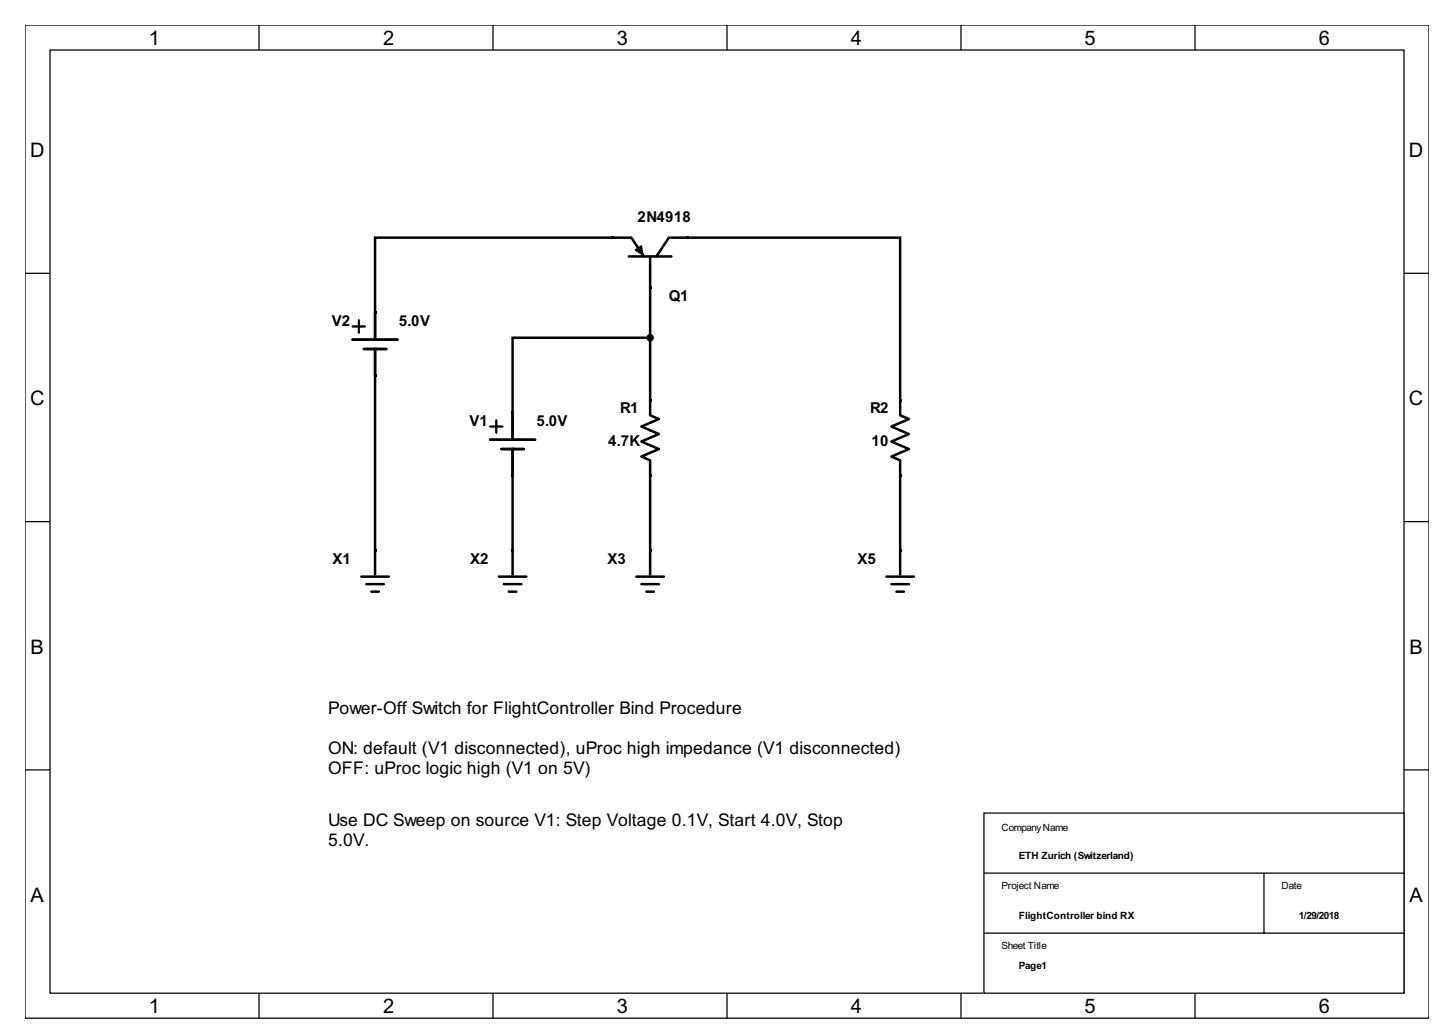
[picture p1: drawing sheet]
<svg xmlns="http://www.w3.org/2000/svg" width="297mm" height="210mm" viewBox="0 0 297 210" stroke-linecap="round" stroke-linejoin="round" font-family="sans-serif">
<g fill="none" stroke="#000" stroke-width=".26">
<path d="M5.1 5.1h286.8v202.8h-286.8zM10.2 10.2h276.6v192.6h-276.6zM52.9 5.1v5.1M100.7 5.1v5.1M148.5 5.1v5.1M196.3 5.1v5.1M244.1 5.1v5.1M5.1 55.8h5.1M286.8 55.8h5.1M5.1 106.5h5.1M286.8 106.5h5.1M5.1 157.2h5.1"/>
<path d="M286.8 157.2h5.1M52.9 202.8v5.1M100.7 202.8v5.1M148.5 202.8v5.1M196.3 202.8v5.1M244.1 202.8v5.1"/>
</g>
<path d="M201 166h85.8v36.8h-85.8z" fill="#fff"/>
<path d="M129.8 51l1.2-.8 .4 1.9zM201 166h85.8v36.8h-85.8zM201 178.3h85.8M258.2 178.3v12.2M201 190.5h85.8" fill="none" stroke="#000" stroke-width=".26"/>
<g fill="none" stroke="#000" stroke-width=".51">
<path d="M125.1 48.5h-48.5v15.4M125.4 48.5h3.3M128.5 52.4h8.7M129 48.5l2.5 3.9M132.8 58.7v23M132.8 52.6v5.9M136.6 48.5l-2.5 3.9M136.9 48.5h3.3M140.5 48.5h43.4v33.2M72 69.4h9.2M74.3 71.3h4.6M76.6 64.1v5.1"/>
<path d="M76.6 71.3v5.1M76.6 76.6v35.8M132.3 69h-27.6v15.3M100.1 89.8h9.2M102.4 91.7h4.6M104.7 84.5v5.1M104.7 91.7v5.1M104.7 97.1v15.3M132.8 84.8l1.8 .8-3.6 1.5 3.6 1.5-3.6 1.6 3.6 1.5-3.6 1.5 1.8 .8M132.8 82v2.5M132.8 94.2v2.6M132.8 97.1v15.3"/>
<path d="M183.9 84.8l1.8 .8-3.6 1.5 3.6 1.5-3.6 1.6 3.6 1.5-3.6 1.5 1.8 .8M183.9 82v2.5M183.9 94.2v2.6M183.9 97.1v15.3M73.8 117.7h5.6M74.8 119.3h3.6M76.6 112.6v4.6M101.9 117.7h5.6M102.9 119.3h3.6M104.7 112.6v4.6M130 117.7h5.6M131 119.3h3.6"/>
<path d="M132.8 112.6v4.6M181.1 117.7h5.6M182.1 119.3h3.6M183.9 112.6v4.6M75.9 120.8h1.5M104 120.8h1.5M132 120.8h1.6M183.1 120.8h1.6"/>
<circle cx="132.8" cy="69" r=".51"/>
</g>
<g fill="#000">
<path d="M124.9 48.3h.5v.5h-.5zM129.8 51l1.2-.8 .4 1.9zM132.6 58.5h.5v.5h-.5zM140.2 48.3h.5v.5h-.5zM76.4 63.6h.5v.5h-.5zM76.4 76.4h.5v.5h-.5zM104.5 84h.5v.5h-.5zM104.5 96.8h.5v.5h-.5zM132.6 81.5h.5v.5h-.5zM132.6 96.8h.5v.5h-.5zM183.6 81.5h.5v.5h-.5zM183.6 96.8h.5v.5h-.5z"/>
<path d="M76.4 112.1h.5v.5h-.5zM104.5 112.1h.5v.5h-.5zM132.6 112.1h.5v.5h-.5zM183.6 112.1h.5v.5h-.5z"/>
<circle cx="132.8" cy="69" r=".51"/>
</g>
<path d="M125.4 48.5h3.3M132.8 52.6v5.9M136.9 48.5h3.3M132.8 82v2.5M132.8 94.2v2.6M183.9 82v2.5M183.9 94.2v2.6M76.6 112.6v4.6M104.7 112.6v4.6M132.8 112.6v4.6M183.9 112.6v4.6" fill="none" stroke="#000" stroke-width=".2"/>
<path d="M72 66.7h2.6M73.3 65.4v2.5M100.1 87.1h2.6M101.4 85.8v2.6" fill="none" stroke="#000" stroke-width=".38"/>
<g font-size="4.1">
<text x="30.4" y="9.2">1</text>
<text x="78.3" y="9.2">2</text>
<text x="126" y="9.2">3</text>
<text x="173.8" y="9.2">4</text>
<text x="221.6" y="9.2">5</text>
<text x="269.5" y="9.2">6</text>
<text x="6.1" y="32.1">D</text>
<text x="287.8" y="32.1">D</text>
<text x="6.1" y="82.8">C</text>
<text x="287.8" y="82.8">C</text>
<text x="6.3" y="133.5">B</text>
<text x="288" y="133.5">B</text>
<text x="6.3" y="184.1">A</text>
<text x="288" y="184.1">A</text>
<text x="30.4" y="206.9">1</text>
<text x="78.3" y="206.9">2</text>
<text x="126" y="206.9">3</text>
<text x="173.8" y="206.9">4</text>
<text x="221.6" y="206.9">5</text>
<text x="269.5" y="206.9">6</text>
</g>
<g font-size="3.6">
<text x="67" y="145.7">Power-Off Switch for FlightController Bind Procedure</text>
<text x="67" y="153.9">ON: default (V1 disconnected), uProc high impedance (V1 disconnected)</text>
<text x="67" y="158">OFF: uProc logic high (V1 on 5V)</text>
<text x="67" y="168.7">Use DC Sweep on source V1: Step Voltage 0.1V, Start 4.0V, Stop</text>
<text x="67" y="172.8">5.0V.</text>
</g>
<g font-size="3.1">
<text x="130.3" y="45.3">2N4918</text>
<text x="136.6" y="61.4">Q1</text>
<text x="67.8" y="66.5">V2</text>
<text x="81.5" y="66.5">5.0V</text>
<text x="95.9" y="87">V1</text>
<text x="109.6" y="87">5.0V</text>
<text x="126.7" y="84.4">R1</text>
<text x="177.8" y="84.4">R2</text>
<text x="124.3" y="91.1">4.7K</text>
<text x="178" y="91.1">10</text>
<text x="67.9" y="115.1">X1</text>
<text x="96" y="115.1">X2</text>
<text x="124.1" y="115.1">X3</text>
<text x="175.2" y="115.1">X5</text>
</g>
<g font-size="2">
<text x="204.6" y="169.6">CompanyName</text>
<text x="208.2" y="175.3">ETH Zurich (Switzerland)</text>
<text x="204.6" y="181.5">Project Name</text>
<text x="261.8" y="181.5">Date</text>
<text x="208.2" y="187.6">FlightController bind RX</text>
<text x="265.4" y="187.6">1/29/2018</text>
<text x="204.6" y="193.7">Sheet Title</text>
<text x="208.2" y="197.8">Page1</text>
</g>
</svg>
